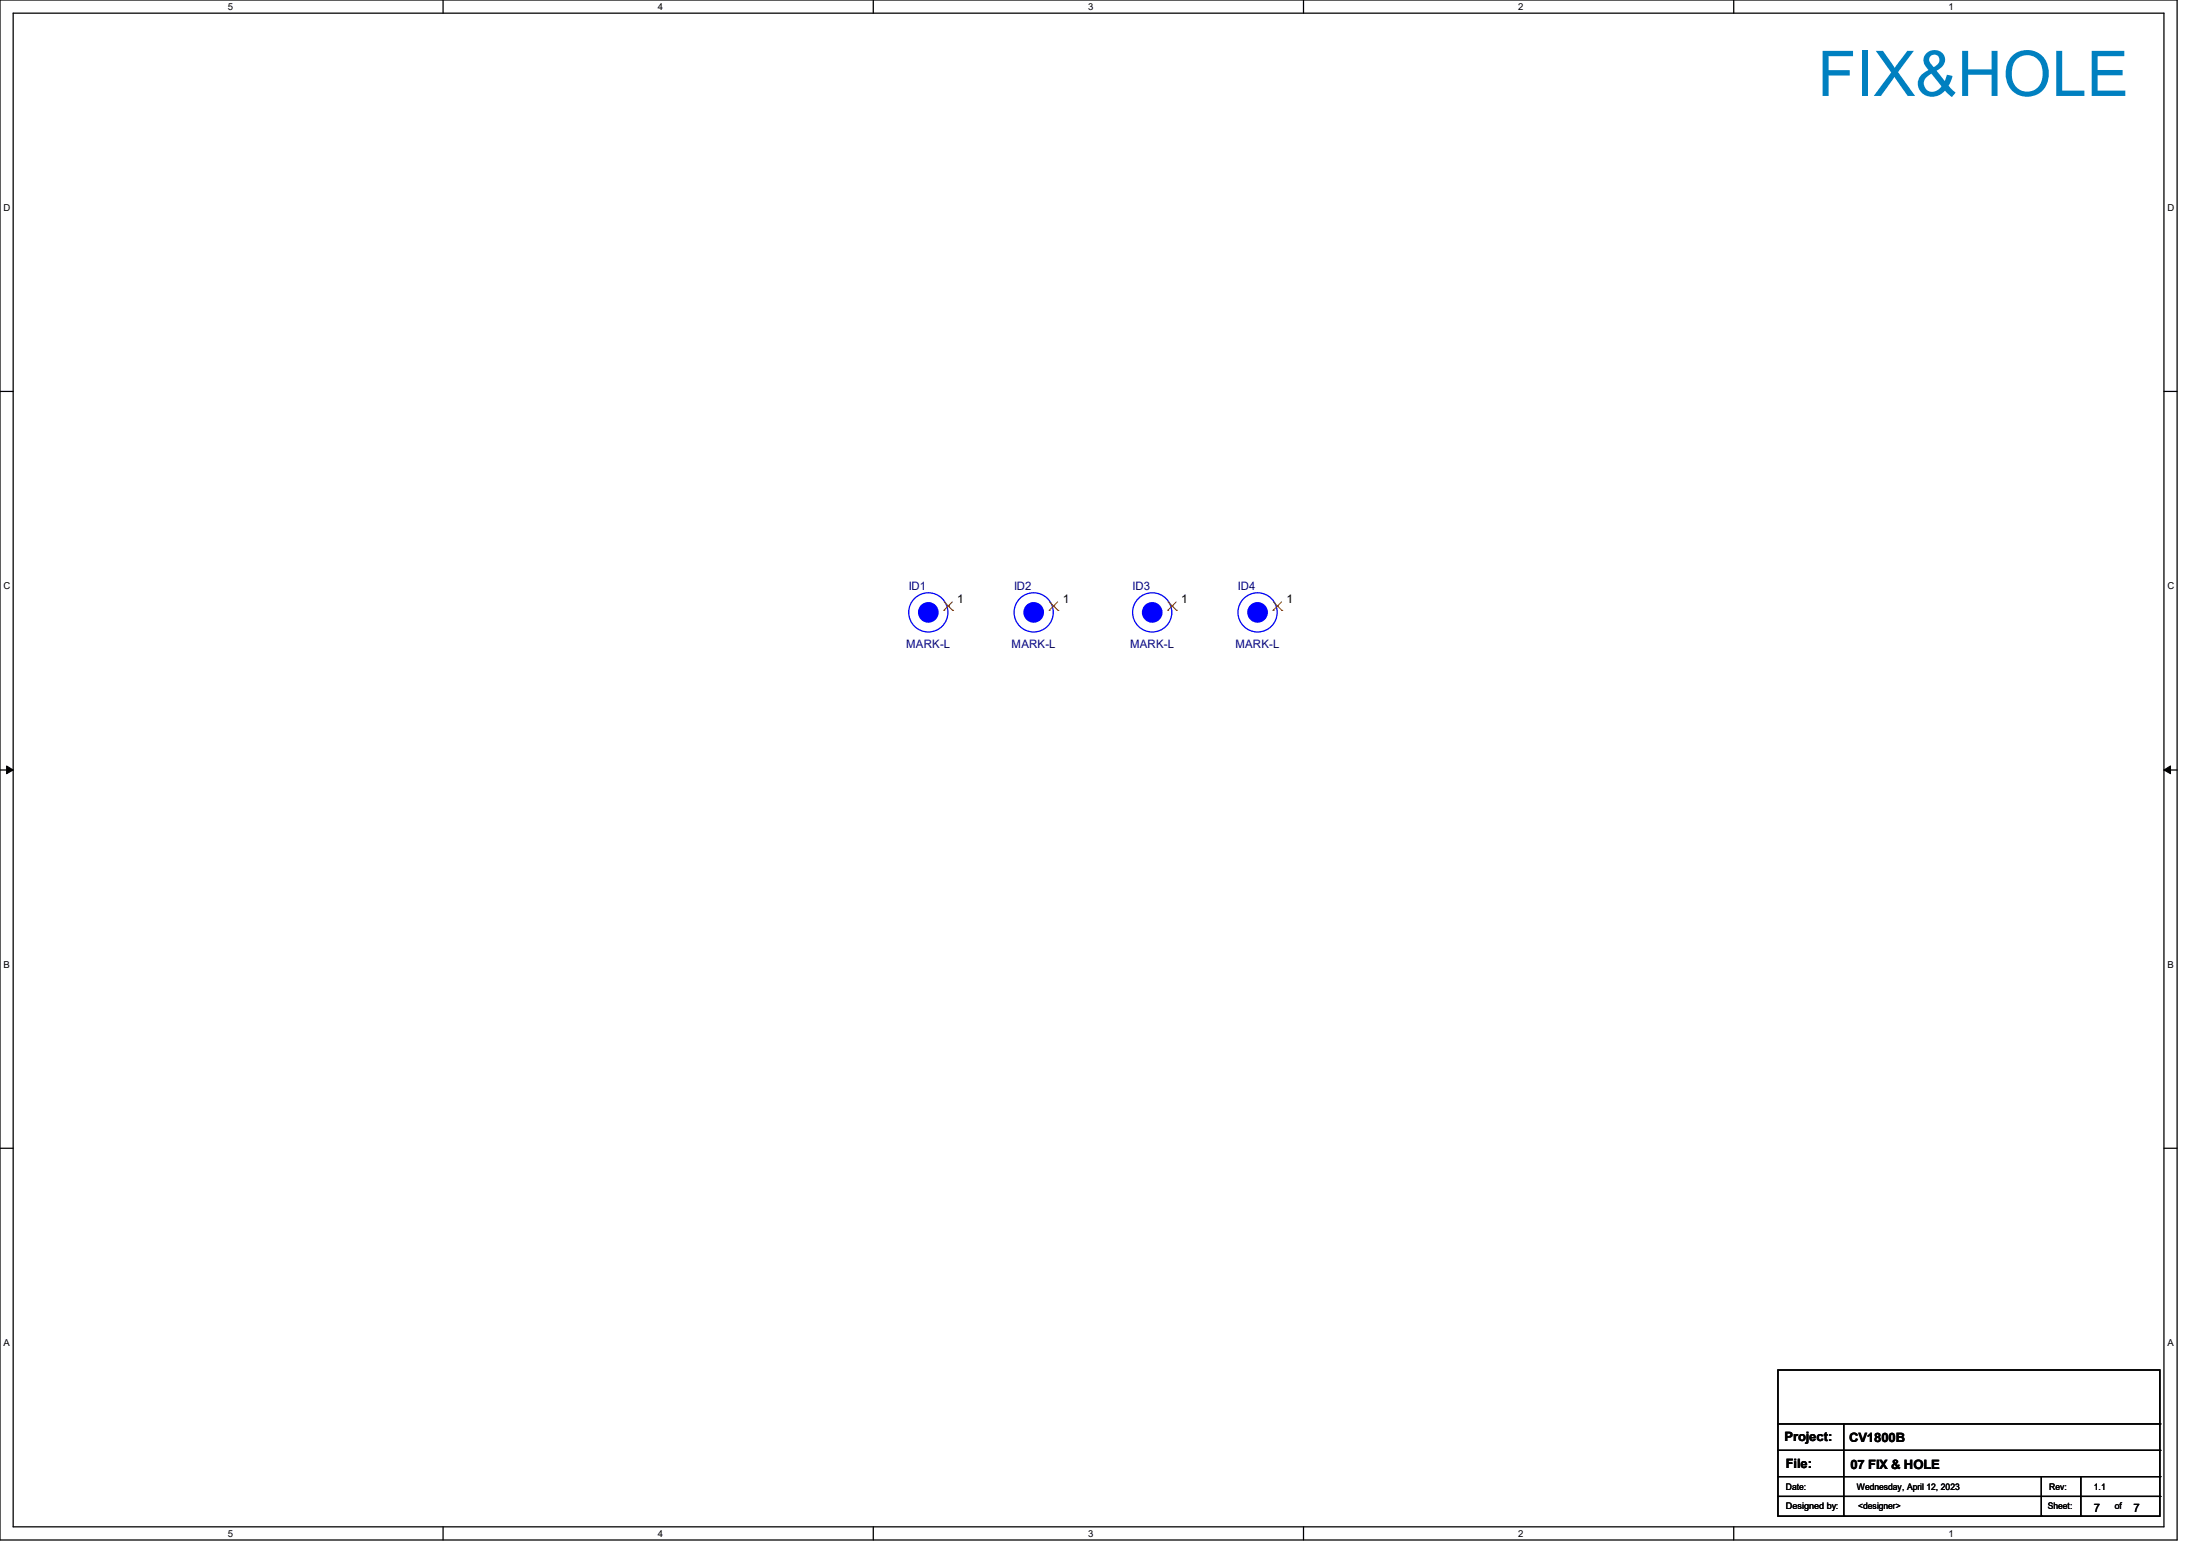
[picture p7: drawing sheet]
<svg xmlns="http://www.w3.org/2000/svg" width="297mm" height="210mm" viewBox="0 0 297 210" stroke-linecap="round" stroke-linejoin="round" font-family="sans-serif">
<path d="M0 0h293.9v207.9h-293.9zM1.8 1.8h290.3v204.3h-290.3z" fill="none" stroke="#000" stroke-width=".17"/>
<g fill="#fff">
<path d="M30.8 .2h.7v1.4h-.7z"/>
<path d="M30.8 206.2h.7v1.4h-.7z"/>
</g>
<path d="M59.8 0v1.8M59.8 206.1v1.8" fill="none" stroke="#000" stroke-width=".17"/>
<g fill="#fff">
<path d="M88.8 .2h.7v1.4h-.7z"/>
<path d="M88.8 206.2h.7v1.4h-.7z"/>
</g>
<path d="M117.9 0v1.8M117.9 206.1v1.8" fill="none" stroke="#000" stroke-width=".17"/>
<g fill="#fff">
<path d="M146.9 .2h.7v1.4h-.7z"/>
<path d="M146.9 206.2h.7v1.4h-.7z"/>
</g>
<path d="M176 0v1.8M176 206.1v1.8" fill="none" stroke="#000" stroke-width=".17"/>
<g fill="#fff">
<path d="M205 .2h.7v1.4h-.7z"/>
<path d="M205 206.2h.7v1.4h-.7z"/>
</g>
<path d="M234.1 0v1.8M234.1 206.1v1.8" fill="none" stroke="#000" stroke-width=".17"/>
<g fill="#fff">
<path d="M263.1 .2h.6v1.4h-.6z"/>
<path d="M263.1 206.2h.6v1.4h-.6z"/>
<path d="M.5 27.3h.9v1.4h-.9z"/>
<path d="M292.6 27.3h.9v1.4h-.9z"/>
<path d="M.5 78.4h.9v1.4h-.9z"/>
<path d="M292.6 78.4h.9v1.4h-.9z"/>
</g>
<path d="M0 52.8h1.8M292.1 52.8h1.8" fill="none" stroke="#000" stroke-width=".17"/>
<g fill="#fff">
<path d="M.5 129.5h.8v1.4h-.8z"/>
<path d="M292.6 129.5h.8v1.4h-.8z"/>
</g>
<path d="M0 103.9h1.8M292.1 103.9h1.8" fill="none" stroke="#000" stroke-width=".17"/>
<path d="M.9 103.4l.9 .5-.9 .5zM292.1 103.9l.9-.5v1z" fill="#000" stroke="#000" stroke-width=".14"/>
<g fill="#fff">
<path d="M.5 180.5h.8v1.4h-.8z"/>
<path d="M292.6 180.5h.8v1.4h-.8z"/>
</g>
<g fill="none" stroke="#000" stroke-width=".17">
<path d="M0 155h1.8M292.1 155h1.8M240 184.9h51.6v19.7h-51.6zM240 192.2h51.6M240 195.7h51.6M240 199.3h51.6M248.9 192.2v12.4M275.6 199.3v5.3M280.9 199.3v5.3M291.6 192.2h.1M291.6 195.7h.1M291.6 199.3h.1"/>
<path d="M240 202h51.6M248.9 204.6h.1M275.6 204.6h.1M280.9 204.6h.1M291.6 202h.1"/>
</g>
<g fill="#00f" stroke="#00f" stroke-width="1.1">
<circle cx="139.6" cy="82.7" r=".87"/>
<circle cx="155.6" cy="82.7" r=".87"/>
<circle cx="125.3" cy="82.7" r=".87"/>
<circle cx="169.8" cy="82.7" r=".87"/>
</g>
<g fill="none" stroke="#00f" stroke-width=".17">
<circle cx="125.3" cy="82.7" r="2.65"/>
<circle cx="139.6" cy="82.7" r="2.65"/>
<circle cx="155.6" cy="82.7" r="2.65"/>
<circle cx="169.8" cy="82.7" r="2.65"/>
</g>
<path d="M128 81.8h.1M142.2 81.8h.1M158.2 81.8h.1M172.5 81.8h.1" fill="none" stroke="#f00" stroke-width=".17"/>
<g fill="none" stroke="#804000" stroke-width=".14">
<path d="M127.4 82.4h.1M127.5 81.2l1.1 1.2M128.6 81.2l-1.2 1.2M128.6 82.4h.1M141.6 82.4h.1M141.7 81.2l1.1 1.2M142.8 81.2l-1.2 1.2M142.8 82.4h.1M157.6 82.4h.1M157.7 81.2l1.1 1.2M158.8 81.2l-1.2 1.2M158.8 82.4h.1"/>
<path d="M171.9 82.4h.1M171.9 81.2l1.2 1.2M173 81.2l-1.1 1.2M173.1 82.4h.1"/>
</g>
<text font-size="8.5" fill="#0080c0" x="245.4" y="13">FIX&amp;HOLE</text>
<g font-size="1.7">
<text x="240.9" y="194.5">Project:</text>
<text x="249.6" y="194.7">CV1800B</text>
<text x="241.1" y="198.1">File:</text>
<text x="249.8" y="198.2">07 FIX &amp; HOLE</text>
</g>
<g font-size="1.6" fill="#000080">
<text x="122.7" y="79.7">ID1</text>
<text x="136.9" y="79.7">ID2</text>
<text x="152.9" y="79.7">ID3</text>
<text x="167.1" y="79.7">ID4</text>
<text x="122.3" y="87.5">MARK-L</text>
<text x="136.6" y="87.5">MARK-L</text>
<text x="152.6" y="87.5">MARK-L</text>
<text x="166.8" y="87.5">MARK-L</text>
</g>
<g font-size="1.6">
<text x="129.2" y="81.4">1</text>
<text x="143.5" y="81.4">1</text>
<text x="159.5" y="81.4">1</text>
<text x="173.7" y="81.4">1</text>
<text x="282.7" y="204.1">7</text>
<text x="288" y="204.1">7</text>
</g>
<g font-size="1.3">
<text x="30.8" y="1.3">5</text>
<text x="88.8" y="1.3">4</text>
<text x="146.9" y="1.3">3</text>
<text x="205" y="1.3">2</text>
<text x="263.1" y="1.3">1</text>
<text x=".5" y="28.4">D</text>
<text x="292.6" y="28.4">D</text>
<text x=".5" y="79.5">C</text>
<text x="292.6" y="79.5">C</text>
<text x=".5" y="130.6">B</text>
<text x="292.6" y="130.6">B</text>
<text x=".5" y="181.7">A</text>
<text x="292.6" y="181.7">A</text>
<text x="30.8" y="207.4">5</text>
<text x="88.8" y="207.4">4</text>
<text x="146.9" y="207.4">3</text>
<text x="205" y="207.4">2</text>
<text x="263.1" y="207.4">1</text>
</g>
<g font-size="1.2">
<text x="241.1" y="201.2">Date:</text>
<text x="241.1" y="203.7">Designed by:</text>
<text x="250.7" y="201.2">Wednesday, April 12, 2023</text>
<text x="250.9" y="203.7">&lt;designer&gt;</text>
<text x="276.5" y="203.7">Sheet:</text>
<text x="276.6" y="201.2">Rev:</text>
<text x="282.7" y="201.2">1.1</text>
<text x="285.5" y="203.7">of</text>
</g>
</svg>
